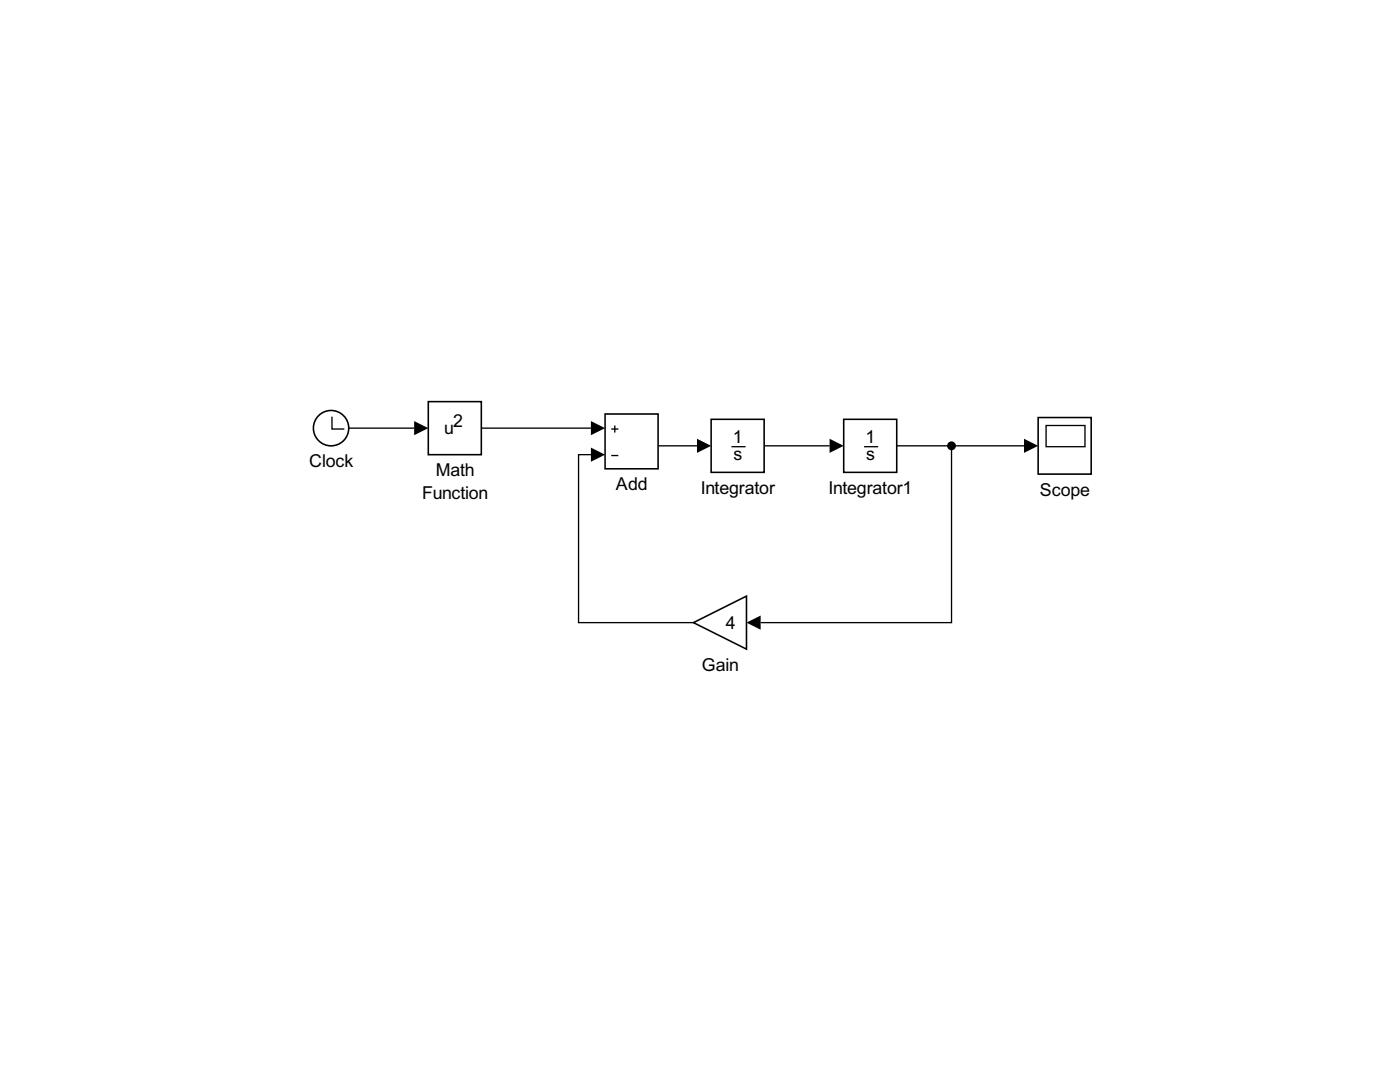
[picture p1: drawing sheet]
<svg xmlns="http://www.w3.org/2000/svg" width="279mm" height="216mm" viewBox="0 0 279 216" stroke-linecap="round" stroke-linejoin="round" font-family="sans-serif">
<path d="M66.2 83.1v2.5h2.5" fill="none" stroke="#000" stroke-width=".26"/>
<circle cx="66.1" cy="85.4" r="3.5" fill="none" stroke="#000" stroke-width=".31"/>
<path d="M207.2 83.3h10.6v11.3h-10.6z" fill="#fff"/>
<path d="M208.8 84.9h7.7v4.2h-7.7z" fill="none" stroke="#000" stroke-width=".26"/>
<path d="M207.2 83.3h10.6v11.3h-10.6z" fill="none" stroke="#000" stroke-width=".31"/>
<path d="M138.4 124.2l10.6-5.3v10.6z" fill="#fff"/>
<path d="M138.4 124.2l10.6-5.3v10.6z" fill="none" stroke="#000" stroke-width=".31"/>
<path d="M85.5 80.1h10.6v10.6h-10.6z" fill="#fff"/>
<path d="M85.5 80.1h10.6v10.6h-10.6z" fill="none" stroke="#000" stroke-width=".31"/>
<path d="M120.8 82.6h10.5v10.9h-10.5z" fill="#fff"/>
<path d="M122 85.6h1.4M122 90.9h1.4M122.7 84.9v1.4" fill="none" stroke="#000" stroke-width=".26"/>
<path d="M120.8 82.6h10.5v10.9h-10.5z" fill="none" stroke="#000" stroke-width=".31"/>
<path d="M141.9 83.7h10.6v10.6h-10.6z" fill="#fff"/>
<path d="M146 89.1h2.8" fill="none" stroke="#000" stroke-width=".26"/>
<path d="M141.9 83.7h10.6v10.6h-10.6z" fill="none" stroke="#000" stroke-width=".31"/>
<path d="M168.4 83.7h10.6v10.6h-10.6z" fill="#fff"/>
<path d="M69.6 85.4h13.1M96.1 85.4h21.8M117.9 90.7h-2.4v33.5h22.9M131.3 89h7.8M152.5 89h13.1M172.4 89.1h2.9M179 89h25.4M189.9 89v35.2h-38.1" fill="none" stroke="#000" stroke-width=".26"/>
<path d="M168.4 83.7h10.6v10.6h-10.6z" fill="none" stroke="#000" stroke-width=".31"/>
<path d="M82.7 84l2.8 1.4-2.8 1.4zM117.9 84l2.9 1.4-2.9 1.4zM117.9 89.3l2.9 1.4-2.9 1.4zM139.1 87.5l2.8 1.5-2.8 1.4zM165.6 87.5l2.8 1.5-2.8 1.4zM204.4 87.5l2.8 1.5-2.8 1.4zM149 124.2l2.8-1.4v2.8z" fill="#000"/>
<circle cx="189.9" cy="89" r=".88" fill="#000"/>
<g font-size="4">
<text x="88.7" y="86.6">u</text>
<text x="90.4" y="85.2">2</text>
<text x="146.2" y="88.3">1</text>
<text x="172.7" y="88.3">1</text>
<text x="61.7" y="93.3">Clock</text>
<text x="86.9" y="95">Math</text>
<text x="146.4" y="91.9">s</text>
<text x="172.8" y="91.9">s</text>
<text x="84.3" y="99.6">Function</text>
<text x="122.9" y="97.9">Add</text>
<text x="139.9" y="98.6">Integrator</text>
<text x="165.4" y="98.6">Integrator1</text>
<text x="207.5" y="98.9">Scope</text>
<text x="144.8" y="125.4">4</text>
<text x="140.1" y="133.9">Gain</text>
</g>
</svg>
